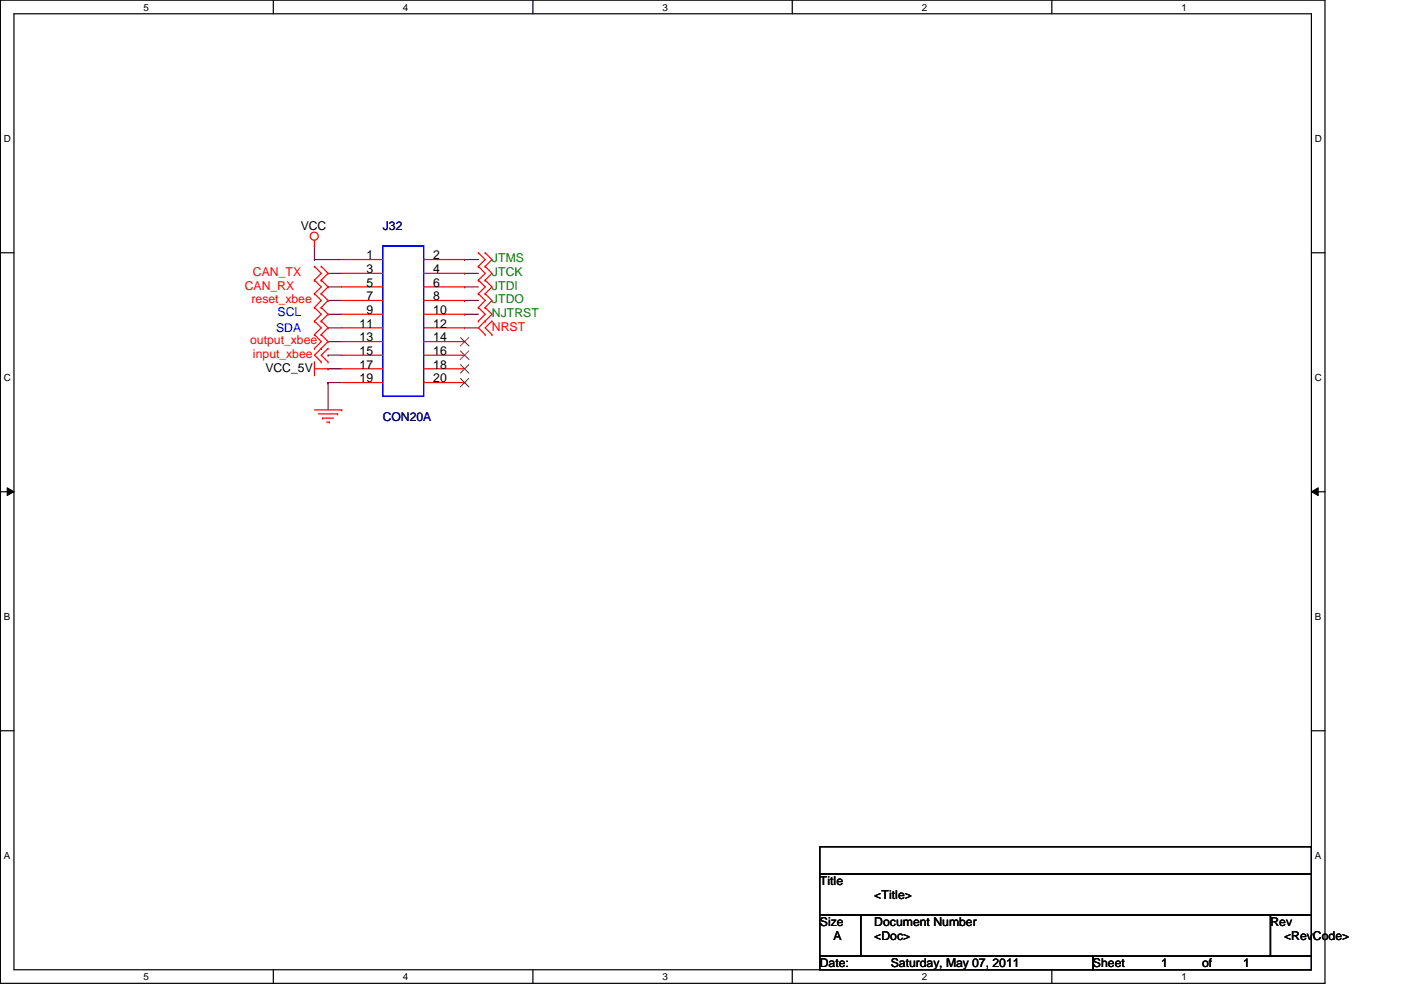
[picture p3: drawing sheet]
<svg xmlns="http://www.w3.org/2000/svg" width="297mm" height="210mm" viewBox="0 0 297 210" stroke-linecap="round" stroke-linejoin="round" font-family="sans-serif">
<path d="M.1 0h280.8v208.5h-280.8zM3 2.9h275v202.7h-275z" fill="none" stroke="#000" stroke-width=".25"/>
<g fill="#fff">
<path d="M30.4 .3h1.2v2.4h-1.2z"/>
<path d="M30.4 205.9h1.2v2.3h-1.2z"/>
</g>
<path d="M58 0v2.9M58 205.6v2.9" fill="none" stroke="#000" stroke-width=".25"/>
<g fill="#fff">
<path d="M85.4 .3h1.2v2.4h-1.2z"/>
<path d="M85.4 205.9h1.2v2.3h-1.2z"/>
</g>
<path d="M113 0v2.9M113 205.6v2.9" fill="none" stroke="#000" stroke-width=".25"/>
<g fill="#fff">
<path d="M140.5 .3h1.1v2.4h-1.1z"/>
<path d="M140.5 205.9h1.1v2.3h-1.1z"/>
</g>
<path d="M168 0v2.9M168 205.6v2.9" fill="none" stroke="#000" stroke-width=".25"/>
<g fill="#fff">
<path d="M195.4 .3h1.2v2.4h-1.2z"/>
<path d="M195.4 205.9h1.2v2.3h-1.2z"/>
</g>
<path d="M223 0v2.9M223 205.6v2.9" fill="none" stroke="#000" stroke-width=".25"/>
<g fill="#fff">
<path d="M250.5 .3h1.1v2.4h-1.1z"/>
<path d="M250.5 205.9h1.1v2.3h-1.1z"/>
<path d="M.8 28.2h1.5v2.4h-1.5z"/>
<path d="M278.8 28.2h1.4v2.4h-1.4z"/>
<path d="M.8 78.9h1.5v2.3h-1.5z"/>
<path d="M278.8 78.9h1.4v2.3h-1.4z"/>
</g>
<path d="M.1 53.6h2.9M278 53.6h2.9" fill="none" stroke="#000" stroke-width=".25"/>
<g fill="#fff">
<path d="M.8 129.6h1.4v2.3h-1.4z"/>
<path d="M278.8 129.6h1.3v2.3h-1.3z"/>
</g>
<path d="M.1 104.3h2.9M278 104.3h2.9" fill="none" stroke="#000" stroke-width=".25"/>
<path d="M1.5 103.4l1.5 .9-1.5 .8zM278 104.3l1.5-.9v1.7z" fill="#000"/>
<path d="M1.5 103.4l1.5 .9-1.5 .8zM278 104.3l1.5-.9v1.7z" fill="none" stroke="#000" stroke-width=".21"/>
<g fill="#fff">
<path d="M.8 180.3h1.4v2.3h-1.4z"/>
<path d="M278.8 180.3h1.3v2.3h-1.3z"/>
</g>
<path d="M.1 154.9h2.9M278 154.9h2.9M173.8 179.5h104.2v5.8h-104.2zM173.8 185.3h104.2v8.7h-104.2zM173.8 194h8.7v8.7h-8.7zM182.5 194h86.9v8.7h-86.9zM269.4 194h8.6v8.7h-8.6zM173.8 202.7h57.9v2.9h-57.9zM231.7 202.7h46.3v2.9h-46.3z" fill="none" stroke="#000" stroke-width=".25"/>
<g fill="none" stroke="#800040" stroke-width=".25">
<path d="M66.7 52.2h.1M66.7 55h.1M66.7 52.2v2.8M66.7 55h5.8M69.6 58h.1M69.6 58h2.9M98.5 58h.1M98.5 55h.1M98.5 55h2.9M98.5 58h2.9M69.6 60.8h.1M69.6 63.7h.1"/>
<path d="M69.6 66.6h.1M69.6 69.5h.1M69.6 72.4h.1M69.6 75.3h.1M69.6 78.2h.1M69.6 60.8h2.9M69.6 63.7h2.9M69.6 66.6h2.9M69.6 69.5h2.9M69.6 72.4h2.9M69.6 75.3h2.9M69.6 78.2h2.9"/>
<path d="M98.5 69.5h.1M98.5 66.6h.1M98.5 63.7h.1M98.5 60.8h.1M98.5 60.8h2.9M98.5 63.7h2.9M98.5 66.6h2.9M98.5 69.5h2.9M69.6 81.1h.1M69.6 81.1v5.8M69.6 81.1h2.9"/>
</g>
<g fill="none" stroke="#f00" stroke-width=".25">
<path d="M66.7 52.2h.1M66.7 56.5h.1M66.7 59.4h.1M66.7 51v1.2M66.7 56.5l1.4 1.5-1.4 1.4M66.7 59.4l1.4 1.4-1.4 1.5M68.1 59.4h.1M68.1 56.5h.1M68.1 56.5l1.5 1.5-1.5 1.4M68.1 59.4l1.5 1.4-1.5 1.5M72.5 55h8.6M72.5 58h8.6"/>
<path d="M89.8 55h8.7M89.8 58h8.7M101.4 53.6h.1M101.4 56.5h.1M101.4 59.4h.1M101.4 53.6l1.5 1.4-1.5 1.5M101.4 56.5l1.5 1.5-1.5 1.4M101.4 59.4l1.5 1.4-1.5 1.5M102.9 53.6h.1M102.9 56.5h.1M102.9 59.4h.1M102.9 53.6l1.4 1.4-1.4 1.5"/>
<path d="M102.9 56.5l1.4 1.5-1.4 1.4M102.9 59.4l1.4 1.4-1.4 1.5M66.7 76.8h.1M66.7 62.3h.1M66.7 65.2h.1M66.7 68.1h.1M66.7 71h.1M66.7 73.9h.1M66.7 76.8v2.9M66.7 78.2h2.9M66.7 62.3l1.4 1.4-1.4 1.5M66.7 65.2l1.4 1.4-1.4 1.5"/>
<path d="M66.7 68.1l1.4 1.4-1.4 1.5M66.7 71l1.4 1.4-1.4 1.5M68.1 62.3h.1M68.1 65.2h.1M68.1 68.1h.1M68.1 71h.1M68.1 73.9h.1M68.1 76.8h.1M68.1 62.3l1.5 1.4-1.5 1.5M68.1 65.2l1.5 1.4-1.5 1.5M68.1 68.1l1.5 1.4-1.5 1.5M68.1 71l1.5 1.4-2.9 2.9 1.4 1.5"/>
<path d="M69.6 78.2h.1M69.6 76.8h.1M69.6 73.9h.1M69.6 73.9l-1.5 1.4 1.5 1.5M72.5 78.2h8.6M72.5 60.8h8.6M72.5 63.7h8.6M72.5 66.6h8.6M72.5 69.5h8.6M72.5 72.4h8.6M72.5 75.3h8.6M89.8 78.2h8.7"/>
<path d="M89.8 60.8h8.7M89.8 63.7h8.7M89.8 66.6h8.7M89.8 69.5h8.7M89.8 72.4h8.7M89.8 75.3h8.7M101.4 62.3h.1M101.4 65.2h.1M101.4 68.1h.1M101.4 62.3l1.5 1.4-1.5 1.5M101.4 65.2l1.5 1.4-1.5 1.5M102.9 62.3h.1"/>
<path d="M102.9 65.2h.1M102.9 68.1h.1M102.9 71h.1M102.9 62.3l1.4 1.4-1.4 1.5M102.9 65.2l1.4 1.4-2.9 2.9 1.5 1.5M104.3 71h.1M104.3 68.1h.1M104.3 68.1l-1.4 1.4 1.4 1.5M66.7 86.9h5.8M67.5 87.8h4.1M68.4 88.6h.1M68.4 88.6h2.3"/>
<path d="M69.3 89.5h.5M69.8 89.5h.1M71.6 87.8h.1M72.5 86.9h.1M72.5 81.1h8.6M89.8 81.1h8.7"/>
<circle cx="66.6" cy="50.1" r=".85"/>
</g>
<path d="M81.1 52.2h8.7v31.8h-8.7z" fill="none" stroke="#00f" stroke-width=".25"/>
<path d="M97.6 71.5l1.8 1.9M97.6 74.4l1.8 1.8M97.6 77.3l1.8 1.8M99.4 71.5l-1.8 1.9M99.4 74.4l-1.8 1.8M99.4 77.3l-1.8 1.8M97.6 80.2l1.8 1.8M99.4 80.2l-1.8 1.8" fill="none" stroke="#804000" stroke-width=".21"/>
<g font-size="2.6">
<text x="63.8" y="48.7">VCC</text>
<text x="77.7" y="55">1</text>
<text x="77.7" y="57.9">3</text>
<text x="91.9" y="55">2</text>
<text x="91.9" y="57.9">4</text>
<text x="77.7" y="60.8">5</text>
<text x="77.7" y="63.7">7</text>
<text x="91.9" y="60.8">6</text>
<text x="91.9" y="63.7">8</text>
<text x="76.2" y="69.5">11</text>
<text x="77.7" y="66.6">9</text>
<text x="91.9" y="66.6">10</text>
<text x="91.9" y="69.5">12</text>
<text x="76.2" y="72.4">13</text>
<text x="76.2" y="75.3">15</text>
<text x="91.9" y="72.4">14</text>
<text x="91.9" y="75.3">16</text>
<text x="56.3" y="78.8">VCC_5V</text>
<text x="76.2" y="78.1">17</text>
<text x="76.2" y="81.1">19</text>
<text x="91.9" y="78.1">18</text>
<text x="91.9" y="81.1">20</text>
<text x="173.8" y="187.7">Title</text>
<text x="185.4" y="190.6">&lt;Title&gt;</text>
<text x="173.8" y="196.3">Size</text>
<text x="185.4" y="196.3">Document Number</text>
<text x="269.4" y="196.3">Rev</text>
<text x="176.7" y="199.3">A</text>
<text x="185.4" y="199.3">&lt;Doc&gt;</text>
<text x="272.2" y="199.3">&lt;RevCode&gt;</text>
<text x="173.8" y="205.1">Date:</text>
<text x="188.8" y="205.1">Saturday, May 07, 2011</text>
<text x="231.7" y="205.1">Sheet</text>
<text x="246.2" y="205.1">1</text>
<text x="254.9" y="205.1">of</text>
<text x="263.6" y="205.1">1</text>
</g>
<g font-size="2.6" fill="#000080">
<text x="81.1" y="48.7">J32</text>
<text x="81.1" y="89.2">CON20A</text>
</g>
<g font-size="2.6" fill="#f00">
<text x="53.6" y="58.5">CAN_TX</text>
<text x="51.9" y="61.4">CAN_RX</text>
<text x="53.3" y="64.3">reset_xbee</text>
<text x="104.3" y="70.1">NRST</text>
<text x="53" y="73">output_xbee</text>
<text x="53.6" y="75.9">input_xbee</text>
</g>
<g font-size="2.6" fill="#008000">
<text x="104.3" y="55.6">JTMS</text>
<text x="104.3" y="58.5">JTCK</text>
<text x="104.3" y="61.4">JTDI</text>
<text x="104.3" y="64.3">JTDO</text>
<text x="104.3" y="67.2">NJTRST</text>
</g>
<g font-size="2.6" fill="#00f">
<text x="58.5" y="70.4">SDA</text>
<text x="58.8" y="66.9">SCL</text>
</g>
<g font-size="2.1">
<text x="30.4" y="2.2">5</text>
<text x="85.4" y="2.2">4</text>
<text x="140.5" y="2.2">3</text>
<text x="195.4" y="2.2">2</text>
<text x="250.5" y="2.2">1</text>
<text x=".8" y="30.1">D</text>
<text x="278.8" y="30.1">D</text>
<text x=".8" y="80.8">C</text>
<text x="278.8" y="80.8">C</text>
<text x=".8" y="131.5">B</text>
<text x="278.8" y="131.5">B</text>
<text x=".8" y="182.2">A</text>
<text x="278.8" y="182.2">A</text>
<text x="30.4" y="207.8">5</text>
<text x="85.4" y="207.8">4</text>
<text x="140.5" y="207.8">3</text>
<text x="195.4" y="207.8">2</text>
<text x="250.5" y="207.8">1</text>
</g>
</svg>
